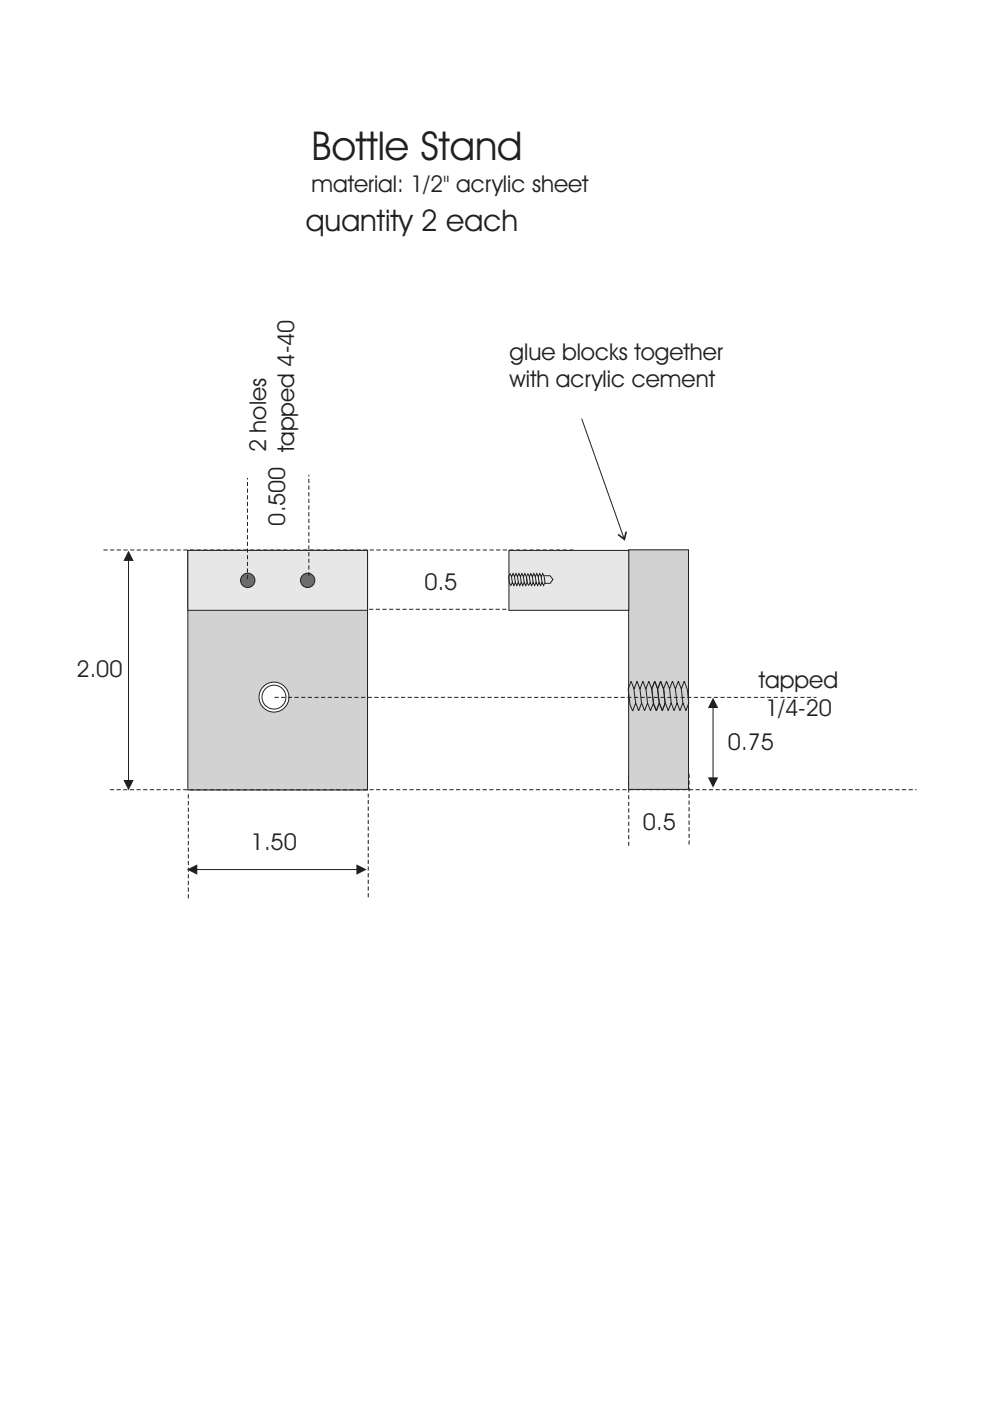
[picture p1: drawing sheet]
<svg xmlns="http://www.w3.org/2000/svg" width="210mm" height="297mm" viewBox="0 0 210 297" stroke-linecap="round" stroke-linejoin="round" font-family="sans-serif">
<path d="M39.8 116.7h38.1v50.8h-38.1z" fill-rule="evenodd" fill="#d1d2d4"/>
<path d="M39.8 116.7h38.1v50.8h-38.1zM41.7 184.4h34" fill="none" stroke="#231f20" stroke-width=".21"/>
<g fill="#231f20">
<path d="M39.6 184.4l2.2-1.1v2.1z"/>
<path d="M75.6 183.3l2.1 1.1-2.1 1z"/>
</g>
<path d="M27.3 118.8v46.7" fill="none" stroke="#231f20" stroke-width=".21"/>
<g fill="#231f20">
<path d="M26.2 165.4h2.1l-1 2.2z"/>
<path d="M27.3 116.8l1 2.1h-2.1z"/>
</g>
<path d="M151.2 150v14.9" fill="none" stroke="#231f20" stroke-width=".21"/>
<g fill="#231f20">
<path d="M150.1 164.8h2.2l-1.1 2.2z"/>
<path d="M151.2 147.9l1.1 2.2h-2.2z"/>
</g>
<path d="M21.9 116.6h99.7M78.3 129.2h29.5M23.3 167.4h171M133.3 179.3v-15.1M146.1 179.1v-15.1M39.9 190.5v-22.6M78.1 190.2v-21.9" fill="none" stroke="#231f20" stroke-width=".21" stroke-dasharray=".9 .5" stroke-linecap="butt"/>
<path d="M39.8 116.7h38.1v12.7h-38.1z" fill-rule="evenodd" fill="#e6e7e9"/>
<path d="M39.8 116.7h38.1v12.7h-38.1z" fill="none" stroke="#231f20" stroke-width=".21"/>
<path d="M133.3 116.6h12.7v50.8h-12.7z" fill-rule="evenodd" fill="#d1d2d4"/>
<path d="M133.3 116.6h12.7v50.8h-12.7z" fill="none" stroke="#231f20" stroke-width=".21"/>
<path d="M107.9 116.7h25.4v12.7h-25.4z" fill-rule="evenodd" fill="#e6e7e9"/>
<path d="M107.9 116.7h25.4v12.7h-25.4z" fill="none" stroke="#231f20" stroke-width=".21"/>
<circle cx="65.2" cy="123" r="1.52" fill="#6d6e71"/>
<circle cx="65.2" cy="123" r="1.52" fill="none" stroke="#231f20" stroke-width=".21"/>
<circle cx="52.5" cy="123" r="1.52" fill="#6d6e71"/>
<g fill="none" stroke="#231f20" stroke-width=".21">
<path d="M108.4 122.3l.2 1.2M109.1 122.3l.2 1.2M109.7 122.3l.2 1.2M110.3 122.3l.2 1.2M111 122.3l.1 1.2M111.6 122.3l-.3-.7-.3 .7-.3-.7-.4 .7-.3-.7-.3 .7-.3-.7-.3 .7-.3-.7-.3 .7-.3-.7-.4 .7 .2 1.3 .3 .6M111.6 122.3l.2 1.2-.3 .6-.4-.6-.3 .6-.3-.6-.3 .6-.3-.6-.3 .6-.3-.6-.3 .6-.4-.6-.3 .6M112.1 124.1l.3-.6 .3 .6 .3-.6 .4 .6 .3-.6 .3 .6 .3-.6 .3 .6 .3-.6 .3 .6 .4-.6-.2-1.2-.3-.7-.3 .7-.4-.7-.3 .7-.3-.7-.3 .7-.3-.7-.3 .7-.3-.7-.4 .7-.3-.7-.3 .7 .2 1.3 .3 .6M112.2 122.3l.2 1.2M112.9 122.3l.1 1.2M113.5 122.3l.2 1.2M114.1 122.3l.2 1.2"/>
<path d="M114.8 122.3l.1 1.2M115.4 122.1h1.2l.6 .7-.5 .9h-1.2"/>
<circle cx="52.5" cy="123" r="1.52"/>
</g>
<path d="M52.5 122.8v-21.5M65.5 122.2v-21.5" fill="none" stroke="#231f20" stroke-width=".21" stroke-dasharray=".9 .5" stroke-linecap="butt"/>
<circle cx="58.1" cy="147.8" r="3.2" fill="#fff"/>
<circle cx="58.1" cy="147.8" r="3.2" fill="none" stroke="#231f20" stroke-width=".21"/>
<circle cx="58.1" cy="147.8" r="2.54" fill="#fff"/>
<g fill="none" stroke="#231f20" stroke-width=".21">
<path d="M123.3 88.8l9 25.3M134.4 146.1l.4 3M135.7 146l.3 3.1M137 146l.3 3.2M138.2 146.1l.4 3M138.8 144.4l-.6 1.7 .4 3.3 .6 1.3M138.8 144.4l.6 1.7 .7-1.7 .6 1.7 .6-1.7 .6 1.7 .7-1.7 .6 1.7 .6-1.7 .6 1.7 .7-1.7 .6 1.7 .3 3M139.4 146.1l.4 3M139.5 146.1l.3 3M140.7 146.1l-.6-1.7-.7 1.7-.6-1.7-.6 1.7-.6-1.7-.7 1.7-.6-1.7-.6 1.7-.6-1.7-.7 1.7-.6-1.7-.6 1.7 .4 3.3 .6 1.4M140.7 146l.3 3.1M140.7 146.1l.3 3"/>
<path d="M141 149.1l-.6 1.6-.6-1.6-.6 1.6-.7-1.6-.6 1.6-.6-1.6-.6 1.6-.7-1.6-.6 1.6-.6-1.6-.6 1.6M142 146l.3 3.2M143.2 146.1l.4 3M144.5 146.1l.3 3M146.1 149l-.7 1.7-.6-1.7-.6 1.7-.7-1.7-.6 1.7-.6-1.7-.6 1.7-.7-1.7-.6 1.7-.6-1.7-.6 1.7"/>
<circle cx="58.1" cy="147.8" r="2.54"/>
</g>
<path d="M58.2 147.9h114.9" fill="none" stroke="#231f20" stroke-width=".21" stroke-dasharray=".9 .5" stroke-linecap="butt"/>
<path d="M132.8 112.7l-.4 1.6-1.3-1" fill="none" stroke="#231f20" stroke-width=".36"/>
<text font-size="8.5" fill="#231f20" x="66" y="33.9">Bottle Stand</text>
<text font-size="6.3" fill="#231f20" x="64.8" y="48.9">quantity 2 each</text>
<g font-size="4.9" fill="#231f20">
<text x="66" y="40.7">material: 1/2&quot; acrylic sheet</text>
<text x="108.1" y="76.2">glue blocks together</text>
<text x="108.1" y="82.2">with acrylic cement</text>
<text x="56.4" y="95.9" transform="rotate(-90 56.4 95.9)">2 holes</text>
<text x="62.4" y="95.9" transform="rotate(-90 62.4 95.9)">tapped 4-40</text>
<text x="60.4" y="111.4" transform="rotate(-90 60.4 111.4)">0.500</text>
<text x="90" y="125.1">0.5</text>
<text x="16.2" y="143.5">2.00</text>
<text x="160.9" y="145.9">tapped</text>
<text x="162.3" y="151.9">1/4-20</text>
<text x="154.3" y="159">0.75</text>
<text x="136.3" y="175.9">0.5</text>
<text x="53.2" y="180.2">1.50</text>
</g>
</svg>
